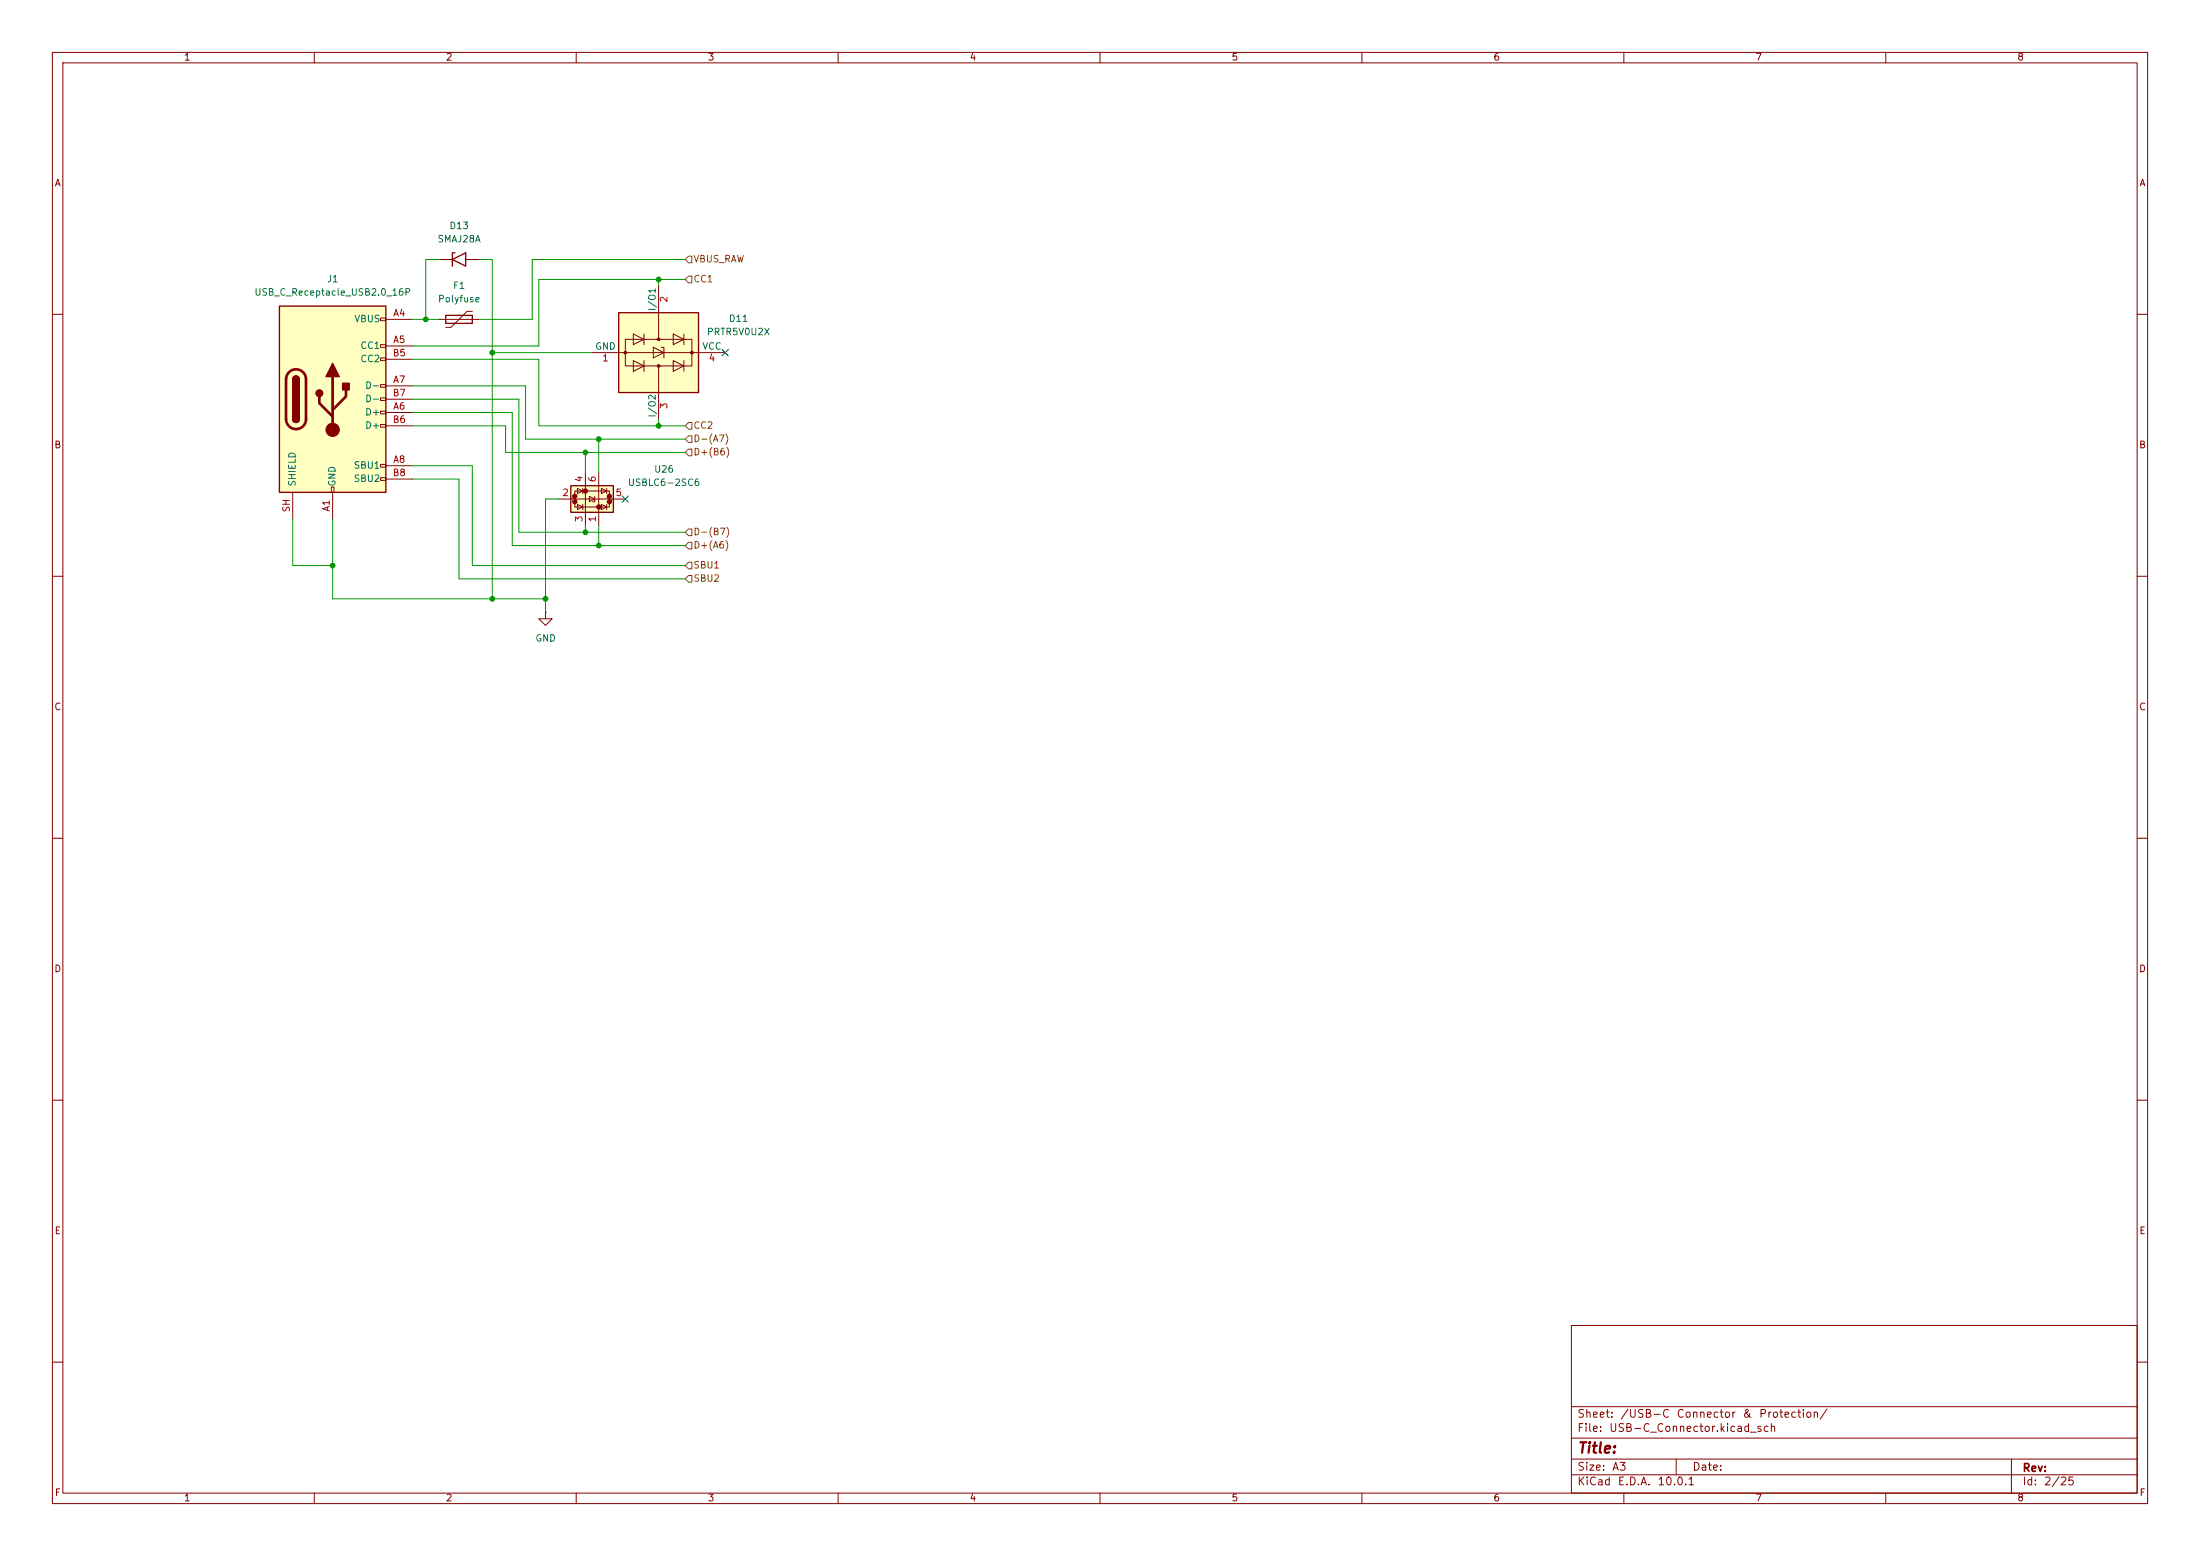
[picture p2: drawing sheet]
<svg xmlns="http://www.w3.org/2000/svg" width="420mm" height="297mm" viewBox="0 0 420 297" stroke-linecap="round" stroke-linejoin="round" font-family="sans-serif">
<g fill="none" stroke="#840000" stroke-width=".19">
<path d="M10 10h400v277h-400zM12 12h396v273h-396zM60 10v2M110 10v2M160 10v2M210 10v2M260 10v2M310 10v2M360 10v2M10 60h2M408 60h2M10 110h2"/>
<path d="M104.1 116.8v1.3h1.3l-1.3 1.3-1.2-1.3h1.2M104.1 116.8h.1M408 110h2M10 160h2M408 160h2M10 210h2M408 210h2M300 253h108v32h-108zM10 260h2M300 278.5h108M300 274.5h108M300 268.5h108"/>
<path d="M320 278.5v3M384 278.5v6.5M408 260h2M60 285v2M110 285v2M160 285v2M210 285v2M260 285v2M300 281.5h108M310 285v2M360 285v2"/>
</g>
<path d="M109 92.7h8.1v5.1h-8.1z" fill="#ffffc2"/>
<g fill="#840000" stroke="#840000" stroke-width=".51">
<circle cx="114.3" cy="96.8" r=".25"/>
<circle cx="116.3" cy="95.8" r=".25"/>
<circle cx="109.7" cy="95.8" r=".25"/>
<circle cx="116.3" cy="94.7" r=".25"/>
<circle cx="109.7" cy="94.7" r=".25"/>
<circle cx="111.8" cy="93.7" r=".25"/>
</g>
<g fill="none" stroke="#840000" stroke-width=".19">
<path d="M83.8 49.5h2.6M88.9 49.5h2.5M106.7 95.3h2.5l.5-.6v1.1l.5-.5h5.6l.5-.6v1.1l.5-.5h2.6M109.7 95.8v1h6.6v-1M109.7 94.7v-1h6.6v1M110.2 96.3l1.1 .5-1.1 .5zM110.2 93.2l1.1 .5-1.1 .5zM111.3 93.2v1M111.3 96.3v1M111.8 90.2v10.1M112.5 94.7l1 .6-1 .5zM113.5 94.7v1.1h-.3"/>
<path d="M114.3 90.2v10.1M114.8 96.3l1 .5-1 .5zM114.8 93.2l1 .5-1 .5zM115.8 93.2v1M115.8 96.3v1"/>
</g>
<path d="M86.4 49.5l2.5-1.2v2.5zM86.9 48.3h-.5v2.5M109 92.7h8.1v5.1h-8.1z" fill="none" stroke="#840000" stroke-width=".25"/>
<path d="M118.1 59.7h15.2v15.2h-15.2z" fill="#ffffc2"/>
<path d="M118.1 59.7h15.2v15.2h-15.2z" fill="none" stroke="#840000" stroke-width=".25"/>
<g fill="none" stroke="#840000" stroke-width=".19">
<path d="M125.7 54.6v10.2M113 67.3h25.4M119.4 64.8h12.7v5.1h-12.7zM120.9 63.8l2 1-2 1zM120.9 68.8l2 1.1-2 1zM122.9 63.8v2M122.9 68.8v2.1M124.7 66.3l2 1-2 1zM125.7 69.9v10.1M126.2 66.3h.5v2M128.5 63.8l2.1 1-2.1 1zM128.5 68.8l2.1 1.1-2.1 1z"/>
<path d="M130.6 63.8v2M130.6 68.8v2.1"/>
</g>
<g fill="#840000" stroke="#840000" stroke-width=".19">
<circle cx="125.7" cy="64.8" r=".25"/>
<circle cx="132.1" cy="67.3" r=".25"/>
<circle cx="119.4" cy="67.3" r=".25"/>
<circle cx="125.7" cy="69.8" r=".25"/>
</g>
<path d="M53.3 58.4h20.4v35.6h-20.4z" fill="#ffffc2"/>
<g fill="none" stroke="#840000" stroke-width=".19">
<path d="M90.2 59.4h-1l-3.1 3.1h-1M72.6 60.7h1.1v.5h-1.1zM72.6 65.8h1.1v.5h-1.1zM72.6 68.3h1.1v.5h-1.1zM72.6 73.4h1.1v.5h-1.1zM72.6 75.9h1.1v.6h-1.1zM72.6 78.5h1.1v.5h-1.1zM73.7 61h5M73.7 66h5M73.7 78.7h5M73.7 73.7h5M73.7 68.6h5"/>
<path d="M73.7 76.2h5M83.8 61h7.6M55.9 94v5.1M63.2 93h.6v1h-.6zM63.5 94v5.1M72.6 81h1.1v.5h-1.1zM72.6 88.6h1.1v.6h-1.1zM72.6 91.2h1.1v.5h-1.1zM73.7 88.9h5M73.7 81.3h5M73.7 91.4h5"/>
</g>
<path d="M53.3 58.4h20.4v35.6h-20.4zM55.9 72.4a.64 .64 0 0 1 .6-.6 .64 .64 0 0 1 .6 .6M85.1 60.2h5.1v1.5h-5.1zM55.9 80a.64 .64 0 0 0 .6 .6 .64 .64 0 0 0 .6-.6" fill="none" stroke="#840000" stroke-width=".25"/>
<path d="M55.2 71.1a1.9 1.9 0 0 1 2-.5 1.9 1.9 0 0 1 1.2 1.8v7.6a1.91 1.91 0 0 1-1.9 1.9 1.91 1.91 0 0 1-1.9-1.9v-7.8l.2-.6zM61 75.7v1.3l2.5 2.5M63.5 71.9v10.1M66 74.4v1.3l-2.5 2.5" fill="none" stroke="#840000" stroke-width=".51"/>
<g fill="#840000" stroke="#840000" stroke-width=".25">
<path d="M55.9 72.4h1.2v7.6h-1.2z"/>
<path d="M56.1 71.9a.64 .64 0 0 1 .7-.1 .64 .64 0 0 1 .3 .6h-1.2z"/>
<path d="M55.9 80h1.2a.64 .64 0 0 1-.6 .6 .64 .64 0 0 1-.6-.6z"/>
<path d="M63.5 69.3l1.3 2.6h-2.6z"/>
<path d="M65.4 73.2h1.3v1.2h-1.3z"/>
<circle cx="61" cy="75.1" r=".63"/>
</g>
<circle cx="63.5" cy="82" r="1.27" fill="#840000" stroke="#840000" stroke-width=".19"/>
<path d="M131.4 48.9h.7v1.3h-.7l-.6-.7zM131.4 52.7h.7v1.3h-.7l-.6-.7zM131.4 80.6h.7v1.3h-.7l-.6-.6zM131.4 83.2h.7v1.3h-.7l-.6-.7zM131.4 85.7h.7v1.3h-.7l-.6-.6zM131.4 103.5h.7v1.3h-.7l-.6-.7zM131.4 109.9h.7v1.2h-.7l-.6-.6zM131.4 107.3h.7v1.3h-.7l-.6-.6zM131.4 101h.7v1.2h-.7l-.6-.6z" fill="none" stroke="#725600" stroke-width=".19"/>
<g fill="none" stroke="#009600" stroke-width=".19">
<path d="M83.8 49.5h-2.5v11.5M91.4 49.5h2.6v64.8M125.7 53.3v1.3M130.8 53.3h-27.9v12.7h-24.2M130.8 49.5h-29.2v11.5h-10.2M78.7 78.7h19.1v25.4h33M78.7 76.2h20.4v25.4h31.7M78.7 68.6h24.2v12.7h27.9M78.7 73.7h21.6v10.1h30.5M78.7 61h5.1M94 67.3h19M55.9 99.1v8.9h7.6"/>
<path d="M63.5 99.1v15.2h40.6M78.7 91.4h8.9v19.1h43.2M78.7 81.3h17.8v5.1h34.3M78.7 88.9h11.5v19.1h40.6M106.7 95.3h-2.6v21.5M111.8 86.4v3.8M114.3 83.8v6.4M125.7 80v1.3M111.8 100.3v1.3M114.3 100.3v3.8"/>
</g>
<path d="M137.8 66.7l1.2 1.2M139 66.7l-1.2 1.2M118.8 94.6l1.2 1.3M120 94.6l-1.2 1.3" fill="none" stroke="#000084" stroke-width=".19"/>
<g fill="#009600" stroke="#009600" stroke-width=".19">
<circle cx="111.8" cy="101.6" r=".46"/>
<circle cx="94" cy="114.3" r=".46"/>
<circle cx="104.1" cy="114.3" r=".46"/>
<circle cx="114.3" cy="104.1" r=".46"/>
<circle cx="125.7" cy="81.3" r=".46"/>
<circle cx="111.8" cy="86.4" r=".46"/>
<circle cx="114.3" cy="83.8" r=".46"/>
<circle cx="125.7" cy="53.3" r=".46"/>
<circle cx="63.5" cy="108" r=".46"/>
<circle cx="94" cy="67.3" r=".46"/>
<circle cx="81.3" cy="61" r=".46"/>
</g>
<text font-size="2" fill="#840000" x="301" y="277.9">Title:</text>
<g font-size="1.5" fill="#840000">
<text x="301" y="273.7">File:</text>
<text x="301" y="271">Sheet:</text>
<text x="307.1" y="273.7">USB-C_Connector.kicad_sch</text>
<text x="309.2" y="271">/USB-C</text>
<text x="319.9" y="271">Connector</text>
<text x="332.5" y="271">&amp;</text>
<text x="335.7" y="271">Protection/</text>
<text x="301" y="281.1">Size:</text>
<text x="307.6" y="281.1">A3</text>
<text x="323" y="281.1">Date:</text>
<text x="386" y="281.3">Rev:</text>
<text x="301" y="283.9">KiCad</text>
<text x="308.7" y="283.9">E.D.A.</text>
<text x="316.3" y="283.9">10.0.1</text>
<text x="386" y="283.9">Id:</text>
<text x="390.1" y="283.9">2/25</text>
</g>
<g font-size="1.3" fill="#840000">
<text x="35" y="11.9">1</text>
<text x="85" y="11.9">2</text>
<text x="135" y="11.9">3</text>
<text x="185" y="11.9">4</text>
<text x="235" y="11.9">5</text>
<text x="285" y="11.9">6</text>
<text x="335" y="11.9">7</text>
<text x="385" y="11.9">8</text>
<text x="10.3" y="35.9">A</text>
<text x="408.3" y="35.9">A</text>
<text x="10.3" y="85.9">B</text>
<text x="408.2" y="85.9">B</text>
<text x="10.3" y="135.9">C</text>
<text x="408.2" y="135.9">C</text>
<text x="10.3" y="185.9">D</text>
<text x="408.2" y="185.9">D</text>
<text x="10.3" y="235.9">E</text>
<text x="408.3" y="235.9">E</text>
<text x="10.3" y="285.9">F</text>
<text x="35" y="286.9">1</text>
<text x="85" y="286.9">2</text>
<text x="135" y="286.9">3</text>
<text x="185" y="286.9">4</text>
<text x="235" y="286.9">5</text>
<text x="285" y="286.9">6</text>
<text x="335" y="286.9">7</text>
<text x="385" y="286.9">8</text>
<text x="408.3" y="285.9">F</text>
</g>
<g font-size="1.3" fill="#006464">
<text x="83.4" y="46.6">SMAJ28A</text>
<text x="85.7" y="44">D13</text>
<text x="48.5" y="56.7">USB_C_Receptacle_USB2.0_16P</text>
<text x="62.3" y="54.2">J1</text>
<text x="83.5" y="58">Polyfuse</text>
<text x="86.4" y="55.5">F1</text>
<text x="125.5" y="59.5" transform="rotate(-90 125.5 59.5)">I/O1</text>
<text x="67.5" y="61.8">VBUS</text>
<text x="134.9" y="64.3">PRTR5V0U2X</text>
<text x="139" y="61.8">D11</text>
<text x="68.7" y="66.9">CC1</text>
<text x="68.7" y="69.4">CC2</text>
<text x="113.5" y="67.1">GND</text>
<text x="134" y="67.1">VCC</text>
<text x="69.6" y="74.5">D-</text>
<text x="69.6" y="77.1">D-</text>
<text x="69.6" y="79.6">D+</text>
<text x="69.6" y="82.1">D+</text>
<text x="125.5" y="79.8" transform="rotate(-90 125.5 79.8)">I/O2</text>
<text x="67.4" y="89.8">SBU1</text>
<text x="56.7" y="93" transform="rotate(-90 56.7 93)">SHIELD</text>
<text x="64.4" y="93" transform="rotate(-90 64.4 93)">GND</text>
<text x="67.4" y="92.3">SBU2</text>
<text x="119.8" y="93.1">USBLC6-2SC6</text>
<text x="124.8" y="90.5">U26</text>
<text x="102.1" y="122.8">GND</text>
</g>
<g font-size="1.3" fill="#725600">
<text x="132.3" y="50.4">VBUS_RAW</text>
<text x="132.3" y="54.2">CC1</text>
<text x="132.3" y="82.1">CC2</text>
<text x="132.3" y="84.7">D-(A7)</text>
<text x="132.3" y="87.2">D+(B6)</text>
<text x="132.3" y="105">D+(A6)</text>
<text x="132.3" y="102.5">D-(B7)</text>
<text x="132.3" y="111.4">SBU2</text>
<text x="132.3" y="108.8">SBU1</text>
</g>
<g font-size="1.3" fill="#a90000">
<text x="127.7" y="57.9" transform="rotate(-90 127.7 57.9)">2</text>
<text x="74.9" y="60.7">A4</text>
<text x="74.9" y="65.8">A5</text>
<text x="74.9" y="68.3">B5</text>
<text x="114.9" y="69.3">1</text>
<text x="135.2" y="69.3">4</text>
<text x="74.9" y="75.9">B7</text>
<text x="74.9" y="73.4">A7</text>
<text x="74.9" y="81">B6</text>
<text x="74.9" y="78.5">A6</text>
<text x="127.7" y="78.2" transform="rotate(-90 127.7 78.2)">3</text>
<text x="74.9" y="88.6">A8</text>
<text x="74.9" y="91.2">B8</text>
<text x="107.2" y="95">2</text>
<text x="111.5" y="92.1" transform="rotate(-90 111.5 92.1)">4</text>
<text x="114" y="92.1" transform="rotate(-90 114 92.1)">6</text>
<text x="117.4" y="95">5</text>
<text x="55.6" y="97.9" transform="rotate(-90 55.6 97.9)">SH</text>
<text x="63.2" y="97.8" transform="rotate(-90 63.2 97.8)">A1</text>
<text x="111.5" y="99.8" transform="rotate(-90 111.5 99.8)">3</text>
<text x="114" y="99.8" transform="rotate(-90 114 99.8)">1</text>
</g>
</svg>
